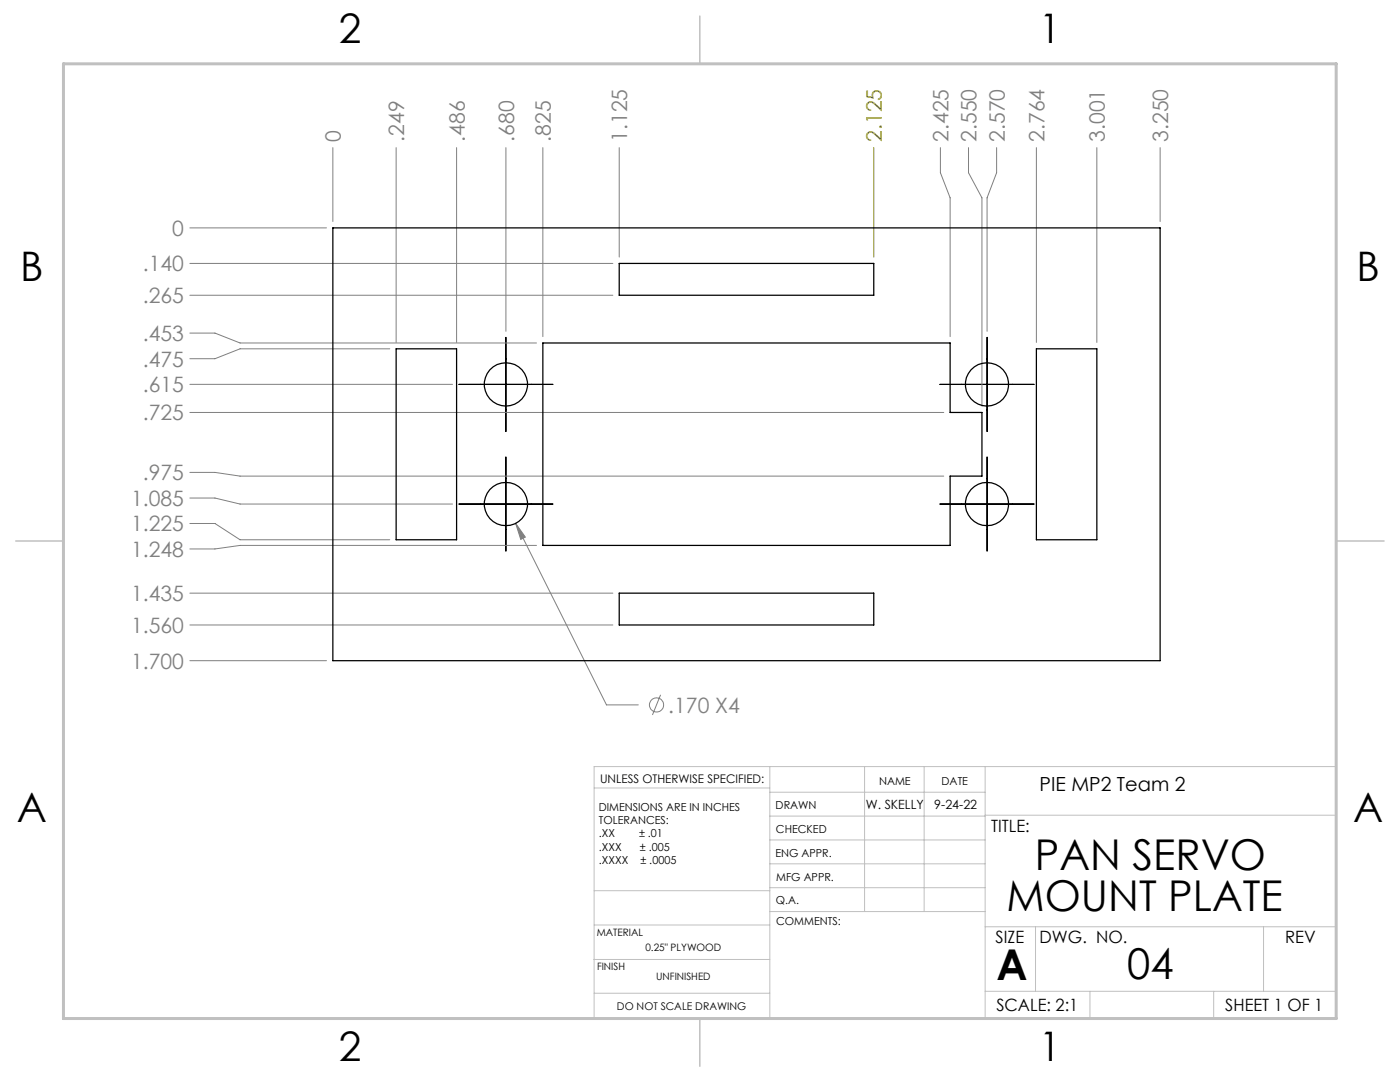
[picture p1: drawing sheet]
<svg xmlns="http://www.w3.org/2000/svg" width="279mm" height="216mm" viewBox="0 0 279 216" stroke-linecap="round" stroke-linejoin="round" font-family="sans-serif">
<g fill="none" stroke="#808080" stroke-width=".2">
<path d="M66.4 29.5v14.7M79.1 29.5v38.8M91.1 29.5v38.8M101 29.5v36.6M108.3 29.5v37.7M123.6 29.5v21.8M187.7 29.5v5l1.9 5v27.7M193.3 29.5v5l2.7 5v41.5M198.9 29.5v5l-1.9 5v26.6M206.8 29.5v38.8M218.9 29.5v38.8M231.5 29.5v14.7"/>
<path d="M37.9 45.5h27.3M37.9 52.6h84.4M37.9 58.9h84.4M37.9 66.5h5l5 1.9h59.2M37.9 76.7h52.4M77.8 69.6h-29.9l-5 2h-5M37.9 82.3h150.4M37.9 94.3h5l5 .7h140.4M37.9 99.4h5l5 1.2h42.4M37.9 104.5h5l5 3.2h29.9M37.9 118.4h84.4M102.9 104.4l1.9 2.8-.9 .4z"/>
<path d="M102.9 104.4l18.1 36.3h6.4M107.1 108.8h-59.2l-5 .7h-5M37.9 124.7h84.4M37.9 131.8h27.3M131.8 138.6l-1.6 4.1"/>
<circle cx="131" cy="140.7" r="1.41"/>
</g>
<path d="M91.6 76.7h18.7M101 67.3v18.8M187.6 76.7h18.8M197 67.3v18.8M101 91.2v18.8M197 91.2v18.8M91.6 100.6h18.7M187.6 100.6h18.8" fill="none" stroke="#000" stroke-width=".2"/>
<path d="M174.4 29.5v21.8" fill="none" stroke="#808000" stroke-width=".2"/>
<g fill="none" stroke="#c0c0c0" stroke-width=".2">
<path d="M118.6 157.2h35M153.6 153v50.2M153.6 158.1h43M172.5 153v28.9M184.4 153v28.9M196.6 153v50.2M118.6 177.7h35M153.6 162.8h43M153.6 177.1h43M153.6 167.6h43M153.6 172.4h43M196.6 162.7h70.1"/>
<path d="M118.6 198.2h35M118.6 191.5h35M118.6 184.6h35M153.6 181.9h43M196.6 184.9h70.1M196.6 197.8h70.1M206.7 184.9v12.9M217.5 197.8v5.4M242.2 197.8v5.4M252.2 184.9v12.9M26.7 203.2h240v-50.2h-148.1v50.2"/>
</g>
<path d="M139.7 3.2v9.5M3.1 107.9h9.6M266.7 107.9h9.5M139.7 203.2v9.6" fill="none" stroke="#c0c0c0" stroke-width=".3"/>
<path d="M12.7 12.7h254v190.5h-254z" fill="none" stroke="#c0c0c0" stroke-width=".6"/>
<path d="M102.9 104.4l1.9 2.8-.9 .4z" fill="#808080"/>
<g fill="none" stroke="#000" stroke-width=".25">
<path d="M66.4 45.5h165.1v86.3h-165.1zM123.6 52.6h50.8v6.3h-50.8zM79.1 69.6h12v38.1h-12zM108.3 68.4h81.3v13.9h6.4v12.7h-6.4v13.8h-81.3zM206.8 69.6h12.1v38.1h-12.1zM123.6 118.4h50.8v6.3h-50.8z"/>
<circle cx="101" cy="76.7" r="4.3"/>
<circle cx="197" cy="76.7" r="4.3"/>
<circle cx="101" cy="100.6" r="4.3"/>
<circle cx="197" cy="100.6" r="4.3"/>
</g>
<g font-size="8.5">
<text x="206.5" y="173.6">PAN SERVO</text>
<text x="200.9" y="181.8">MOUNT PLATE</text>
<text x="198.9" y="195.5">A</text>
<text x="225" y="195.4">04</text>
</g>
<g font-size="8.1">
<text x="67.6" y="8.5">2</text>
<text x="207.3" y="8.5">1</text>
<text x="4" y="56.1">B</text>
<text x="270.7" y="56.1">B</text>
<text x="3.3" y="164.1">A</text>
<text x="270" y="164.1">A</text>
<text x="67.6" y="211.7">2</text>
<text x="207.3" y="211.7">1</text>
</g>
<g font-size="4.2" fill="#808080">
<text x="68" y="28.3" transform="rotate(-90 68 28.3)">0</text>
<text x="80.7" y="28.3" transform="rotate(-90 80.7 28.3)">.249</text>
<text x="92.7" y="28.3" transform="rotate(-90 92.7 28.3)">.486</text>
<text x="102.6" y="28.3" transform="rotate(-90 102.6 28.3)">.680</text>
<text x="109.9" y="28.3" transform="rotate(-90 109.9 28.3)">.825</text>
<text x="125.2" y="28.3" transform="rotate(-90 125.2 28.3)">1.125</text>
<text x="189.3" y="28.3" transform="rotate(-90 189.3 28.3)">2.425</text>
<text x="194.9" y="28.3" transform="rotate(-90 194.9 28.3)">2.550</text>
<text x="200.5" y="28.3" transform="rotate(-90 200.5 28.3)">2.570</text>
<text x="208.4" y="28.3" transform="rotate(-90 208.4 28.3)">2.764</text>
<text x="220.5" y="28.3" transform="rotate(-90 220.5 28.3)">3.001</text>
<text x="233.1" y="28.3" transform="rotate(-90 233.1 28.3)">3.250</text>
<text x="34.4" y="47">0</text>
<text x="28.5" y="54.2">.140</text>
<text x="28.5" y="60.5">.265</text>
<text x="28.5" y="68.1">.453</text>
<text x="28.5" y="73.2">.475</text>
<text x="28.5" y="78.3">.615</text>
<text x="28.5" y="83.9">.725</text>
<text x="28.5" y="95.9">.975</text>
<text x="26.2" y="101">1.085</text>
<text x="26.2" y="106">1.225</text>
<text x="26.2" y="111.1">1.248</text>
<text x="26.2" y="120">1.435</text>
<text x="26.2" y="126.3">1.560</text>
<text x="26.2" y="133.4">1.700</text>
<text x="133.4" y="142.2">.170 X4</text>
</g>
<text font-size="4.2" fill="#808000" x="176" y="28.3" transform="rotate(-90 176 28.3)">2.125</text>
<text font-size="3.9" x="207.5" y="157.8">PIE MP2 Team 2</text>
<g font-size="3.4">
<text x="197.8" y="166">TITLE:</text>
<text x="198.7" y="188.1">SIZE</text>
<text x="207.5" y="188.1">DWG. NO.</text>
<text x="256.5" y="188.2">REV</text>
<text x="198.8" y="201.7">SCALE: 2:1</text>
<text x="244.5" y="201.7">SHEET 1 OF 1</text>
</g>
<g font-size="2.5">
<text x="172.8" y="161.4">W. SKELLY</text>
<text x="186.5" y="161.4">9-24-22</text>
</g>
<text font-size="2.4" x="119.8" y="156.2">UNLESS OTHERWISE SPECIFIED:</text>
<g font-size="2.2">
<text x="119.5" y="161.8">DIMENSIONS ARE IN INCHES</text>
<text x="154.8" y="161.4">DRAWN</text>
<text x="175.4" y="156.6">NAME</text>
<text x="187.9" y="156.7">DATE</text>
<text x="119.5" y="164.4">TOLERANCES:</text>
<text x="119.5" y="167.1">.XX</text>
<text x="127.5" y="167.1">± .01</text>
<text x="154.9" y="166.3">CHECKED</text>
<text x="119.5" y="169.7">.XXX</text>
<text x="119.5" y="172.4">.XXXX</text>
<text x="127.7" y="169.7">± .005</text>
<text x="127.8" y="172.4">± .0005</text>
<text x="154.8" y="170.9">ENG APPR.</text>
<text x="154.9" y="175.7">MFG APPR.</text>
<text x="154.9" y="180.4">Q.A.</text>
<text x="154.9" y="184.6">COMMENTS:</text>
</g>
<text font-size="2.1" x="123.1" y="201.6">DO NOT SCALE DRAWING</text>
<g font-size="2">
<text x="119.1" y="186.7">MATERIAL</text>
<text x="128.8" y="189.8">0.25&quot; PLYWOOD</text>
<text x="119.1" y="193.5">FINISH</text>
<text x="131" y="195.6">UNFINISHED</text>
</g>
</svg>
